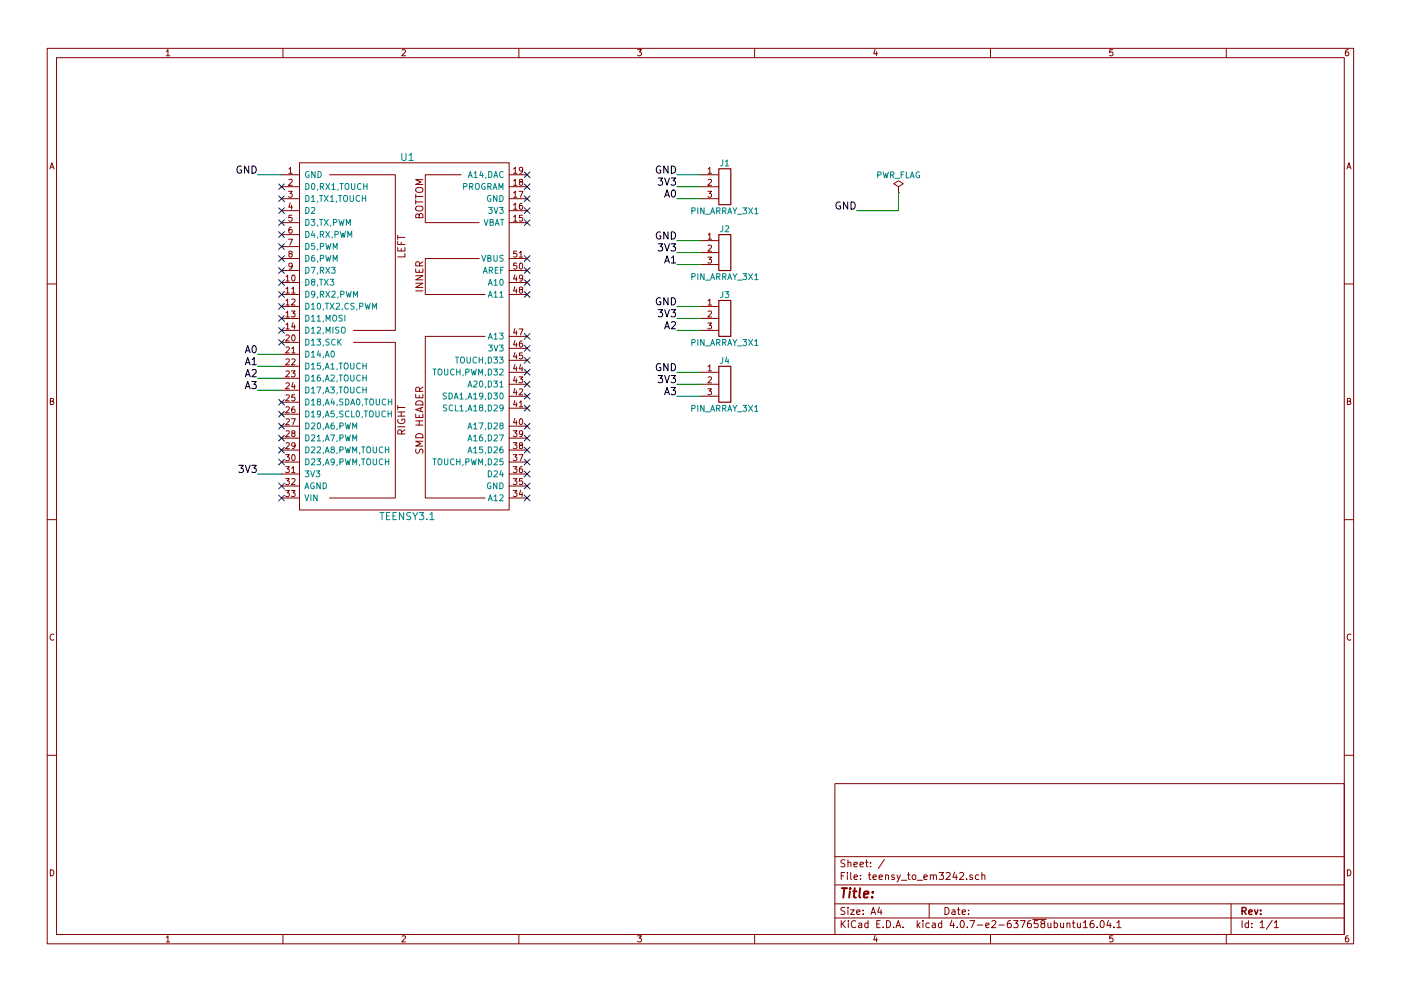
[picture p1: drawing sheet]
EESchema Schematic File Version 2
LIBS:power
LIBS:device
LIBS:switches
LIBS:relays
LIBS:motors
LIBS:transistors
LIBS:conn
LIBS:linear
LIBS:regul
LIBS:74xx
LIBS:cmos4000
LIBS:adc-dac
LIBS:memory
LIBS:xilinx
LIBS:microcontrollers
LIBS:dsp
LIBS:microchip
LIBS:analog_switches
LIBS:motorola
LIBS:texas
LIBS:intel
LIBS:audio
LIBS:interface
LIBS:digital-audio
LIBS:philips
LIBS:display
LIBS:cypress
LIBS:siliconi
LIBS:opto
LIBS:atmel
LIBS:contrib
LIBS:valves
LIBS:teensy3
LIBS:pin_array_3x1
EELAYER 25 0
EELAYER END
$Descr A4 11693 8268
encoding utf-8
Sheet 1 1
Title ""
Date ""
Rev ""
Comp ""
Comment1 ""
Comment2 ""
Comment3 ""
Comment4 ""
$EndDescr
$Comp
L TEENSY3.1 U1
U 1 1
P 3400 2650
F 0 "U1" H 3400 4000 60  0000 C CNN
F 1 "TEENSY3.1" H 3400 1000 60  0000 C CNN
F 2 "TEENSY3X:TEENSY3X" H 3100 2850 60  0001 C CNN
F 3 "" H 3100 2850 60  0000 C CNN
	1    3400 2650
	1    0    0    -1  
$EndComp
$Comp
L PIN_ARRAY_3X1 J1
U 1 1
P 6050 1550
F 0 "J1" H 6050 1750 50  0000 C CNN
F 1 "PIN_ARRAY_3X1" H 6050 1350 50  0000 C CNN
F 2 "HEADER_3X1:HEADER_3X1" H 6050 1550 50  0001 C CNN
F 3 "" H 6050 1550 50  0001 C CNN
	1    6050 1550
	1    0    0    -1  
$EndComp
$Comp
L PIN_ARRAY_3X1 J2
U 1 1
P 6050 2100
F 0 "J2" H 6050 2300 50  0000 C CNN
F 1 "PIN_ARRAY_3X1" H 6050 1900 50  0000 C CNN
F 2 "HEADER_3X1:HEADER_3X1" H 6050 2100 50  0001 C CNN
F 3 "" H 6050 2100 50  0001 C CNN
	1    6050 2100
	1    0    0    -1  
$EndComp
$Comp
L PIN_ARRAY_3X1 J3
U 1 1
P 6050 2650
F 0 "J3" H 6050 2850 50  0000 C CNN
F 1 "PIN_ARRAY_3X1" H 6050 2450 50  0000 C CNN
F 2 "HEADER_3X1:HEADER_3X1" H 6050 2650 50  0001 C CNN
F 3 "" H 6050 2650 50  0001 C CNN
	1    6050 2650
	1    0    0    -1  
$EndComp
$Comp
L PIN_ARRAY_3X1 J4
U 1 1
P 6050 3200
F 0 "J4" H 6050 3400 50  0000 C CNN
F 1 "PIN_ARRAY_3X1" H 6050 3000 50  0000 C CNN
F 2 "HEADER_3X1:HEADER_3X1" H 6050 3200 50  0001 C CNN
F 3 "" H 6050 3200 50  0001 C CNN
	1    6050 3200
	1    0    0    -1  
$EndComp
Wire Wire Line
	2350 2950 2150 2950
Text Label 2150 2950 2    60   ~ 0
A0
Wire Wire Line
	2350 3050 2150 3050
Text Label 2150 3050 2    60   ~ 0
A1
Wire Wire Line
	2350 3150 2150 3150
Text Label 2150 3150 2    60   ~ 0
A2
Wire Wire Line
	2350 3250 2150 3250
Text Label 2150 3250 2    60   ~ 0
A3
Wire Wire Line
	2350 1450 2150 1450
Wire Wire Line
	2350 3950 2150 3950
Text Label 2150 3950 2    60   ~ 0
3V3
Text Label 2150 1450 2    60   ~ 0
GND
Wire Wire Line
	5850 1450 5650 1450
Wire Wire Line
	5850 1550 5650 1550
Wire Wire Line
	5850 1650 5650 1650
Text Label 5650 1450 2    60   ~ 0
GND
Text Label 5650 1550 2    60   ~ 0
3V3
Text Label 5650 1650 2    60   ~ 0
A0
Wire Wire Line
	5850 2000 5650 2000
Wire Wire Line
	5850 2100 5650 2100
Wire Wire Line
	5850 2200 5650 2200
Text Label 5650 2000 2    60   ~ 0
GND
Text Label 5650 2100 2    60   ~ 0
3V3
Text Label 5650 2200 2    60   ~ 0
A1
Wire Wire Line
	5850 2550 5650 2550
Wire Wire Line
	5850 2650 5650 2650
Wire Wire Line
	5850 2750 5650 2750
Text Label 5650 2550 2    60   ~ 0
GND
Text Label 5650 2650 2    60   ~ 0
3V3
Text Label 5650 2750 2    60   ~ 0
A2
Wire Wire Line
	5850 3100 5650 3100
Wire Wire Line
	5850 3200 5650 3200
Wire Wire Line
	5850 3300 5650 3300
Text Label 5650 3100 2    60   ~ 0
GND
Text Label 5650 3200 2    60   ~ 0
3V3
Text Label 5650 3300 2    60   ~ 0
A3
$Comp
L PWR_FLAG #FLG01
U 1 1
P 7500 1600
F 0 "#FLG01" H 7500 1675 50  0001 C CNN
F 1 "PWR_FLAG" H 7500 1750 50  0000 C CNN
F 2 "" H 7500 1600 50  0001 C CNN
F 3 "" H 7500 1600 50  0001 C CNN
	1    7500 1600
	1    0    0    -1  
$EndComp
Wire Wire Line
	7500 1600 7500 1750
Wire Wire Line
	7500 1750 7150 1750
Text Label 7150 1750 2    60   ~ 0
GND
NoConn ~ 2350 1550
NoConn ~ 2350 1650
NoConn ~ 2350 1750
NoConn ~ 2350 1850
NoConn ~ 2350 1950
NoConn ~ 2350 2050
NoConn ~ 2350 2150
NoConn ~ 2350 2250
NoConn ~ 2350 2350
NoConn ~ 2350 2450
NoConn ~ 2350 2550
NoConn ~ 2350 2650
NoConn ~ 2350 2750
NoConn ~ 2350 2850
NoConn ~ 2350 3450
NoConn ~ 2350 3550
NoConn ~ 2350 3650
NoConn ~ 2350 3750
NoConn ~ 2350 3850
NoConn ~ 2350 4050
NoConn ~ 2350 4150
NoConn ~ 4400 1450
NoConn ~ 4400 1550
NoConn ~ 4400 1650
NoConn ~ 4400 1750
NoConn ~ 4400 1850
NoConn ~ 4400 2150
NoConn ~ 4400 2250
NoConn ~ 4400 2350
NoConn ~ 4400 2450
NoConn ~ 4400 2800
NoConn ~ 4400 2900
NoConn ~ 4400 3000
NoConn ~ 4400 3100
NoConn ~ 4400 3200
NoConn ~ 4400 3300
NoConn ~ 4400 3400
NoConn ~ 4400 3550
NoConn ~ 4400 3650
NoConn ~ 4400 3750
NoConn ~ 4400 3850
NoConn ~ 4400 3950
NoConn ~ 4400 4050
NoConn ~ 4400 4150
NoConn ~ 2350 3350
$EndSCHEMATC
